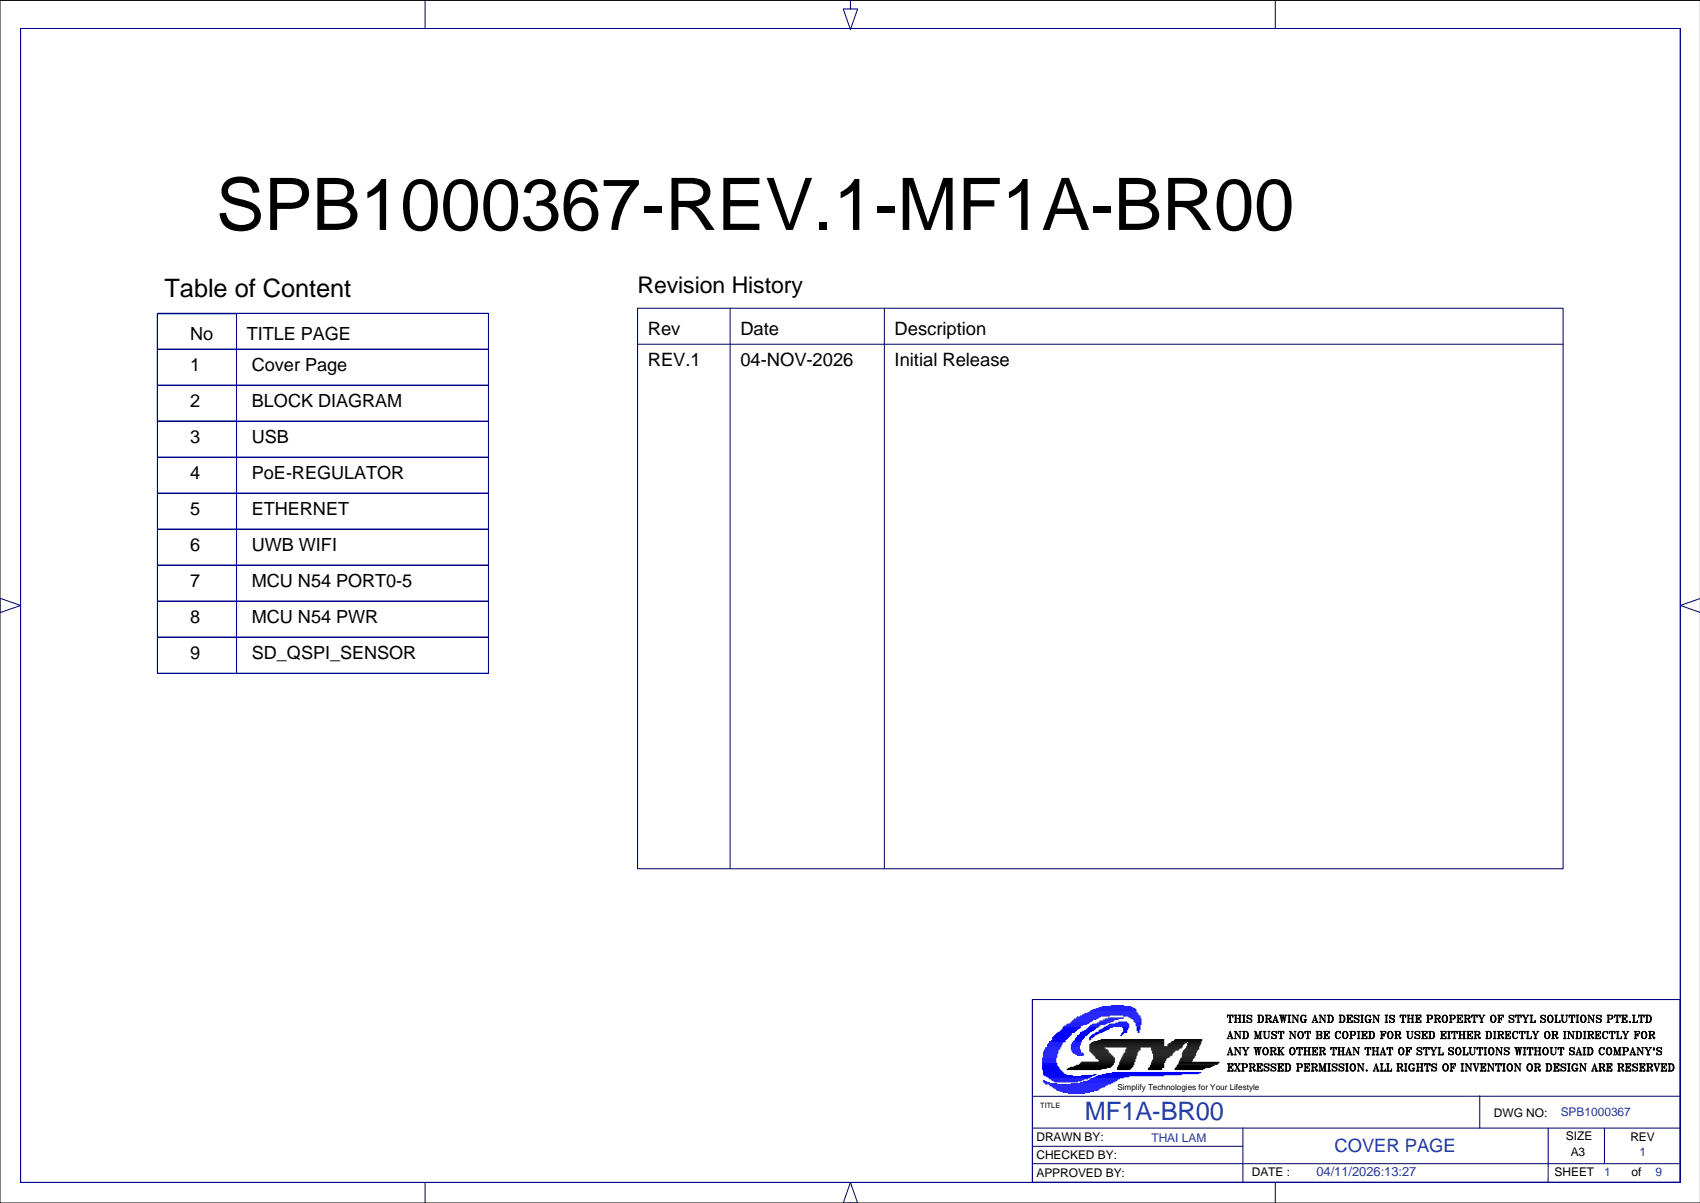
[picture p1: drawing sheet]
<svg xmlns="http://www.w3.org/2000/svg" width="420mm" height="297mm" viewBox="0 0 420 297" stroke-linecap="round" stroke-linejoin="round" font-family="sans-serif">
<path d="M419.9 .1h-419.9v296.9h419.9M290.9 262.8h9.7M291.1 262.6h9.7M291.2 262.5h9.7M301.1 262.3h-9.9" fill="none" stroke="#000" stroke-width=".25"/>
<g fill="none" stroke="#00005e" stroke-width=".25">
<path d="M210 0v2.2h1.8l-1.8 5.1-1.8-5.1h1.8M105 .2v6.9M314.9 .2v6.9M157.4 76.1h228.6v138.4h-228.6zM180.3 76.1v138.4M218.4 76.1v138.4M157.4 85h228.6M-.1 149.5l.1-1.8 5.1 1.8-5.1 1.8v-1.8M419.9 147.8l-5 1.7 5 1.7M254.9 278.5h160M306.9 278.5v13.5M365.4 270.5v8"/>
<path d="M382.3 278.5v13.5M396.2 278.5v8.8M414.9 270.7h-159.9M105 292v5.1M210 297h1.8l-1.8-5-1.8 5 1.8 .1M254.9 287.3h160M254.9 283h52M314.9 292v5.1"/>
</g>
<g fill="none" stroke="#00008b" stroke-width=".25">
<path d="M5.1 7h409.8v285h-409.8zM38.9 77.5h19.5v26.5h-19.5zM38.9 77.4h81.7v8.9h-81.7zM38.9 86.3h81.7v8.9h-81.7zM38.9 95.2h81.7v8.8h-81.7zM38.9 104h19.5v8.9h-19.5zM38.9 112.9h19.5v8.9h-19.5zM58.4 104h62.2v8.9h-62.2zM58.4 112.9h62.2v8.9h-62.2zM38.9 121.8h19.5v8.9h-19.5zM38.9 130.7h19.5v8.9h-19.5zM38.9 139.6h19.5v8.9h-19.5z"/>
<path d="M58.4 121.8h62.2v8.9h-62.2zM58.4 130.7h62.2v8.9h-62.2zM58.4 139.6h62.2v8.9h-62.2zM38.9 148.5h19.5v8.9h-19.5zM38.9 157.4h19.5v8.9h-19.5zM58.4 148.5h62.2v8.9h-62.2zM58.4 157.4h62.2v8.9h-62.2zM254.9 246.8h160v45.2h-160z"/>
</g>
<g fill="none" stroke="#00f" stroke-width=".3">
<path d="M257.7 259.8h3.5M257.9 259.2h3.6M257.9 259.5h3.3M258.2 258.7h3.5M258.2 259h3.5M258.7 258h3.6M258.7 258.2h3.3M258.7 258.5h3.3M259 257.7h3.3M259.2 257.2h3.8M259.2 257.5h3.3M259.7 257h3.3"/>
<path d="M260 256.2h3.8M260 256.5h3.5M260 256.7h3.3M260.2 255.9h3.8M260.5 255.7h3.8M260.7 255.4h3.8M261 255.2h3.5M261.2 254.9h4.1M261.7 254.7h3.9M262 254.4h3.8M262.3 254.2h3.8M262.5 253.7h4.3"/>
<path d="M262.5 253.9h4.1M262.8 253.4h4M263.3 253.1h4M263.5 252.9h4.8M264.3 252.6h4.6M264.5 252.4h4.6M264.5 258h2.3M264.5 258.2h2.1M264.5 258.5h2.1M264.5 258.7h2.1M264.5 259h2.1M264.5 259.2h2.3"/>
<path d="M264.8 252.1h4.8M264.8 257.5h2M264.8 257.7h2M264.8 259.5h2M264.8 259.8h2M265 251.9h4.9M265 257.2h2.1M265.3 251.6h5.3M265.3 257h1.8M265.6 256.5h2M265.6 256.7h1.7M265.8 251.4h5.3"/>
<path d="M265.8 256.2h2M266.1 251.1h5.5M266.1 255.7h2.2M266.1 255.9h1.7M266.6 255.4h2M266.8 250.9h7.1M266.8 254.9h2.3M266.8 255.2h2.1M267.3 250.6h13.7M267.3 254.7h2.3M267.8 250.4h13.2M267.8 254.4h2.3"/>
<path d="M268.3 254.2h2.1M268.6 250.1h12.2M268.6 253.9h2M268.9 253.7h2.2M269.1 249.8h11.4M269.1 253.4h2.3M269.1 256.2h.8M269.1 256.5h.3M269.4 249.6h11.1M269.4 253.1h2.2M269.4 255.9h.7M269.6 255.7h.8"/>
<path d="M269.9 249.3h10.6M269.9 252.9h3M269.9 255.4h1M270.4 255.2h1M270.6 249.1h9.7M270.6 254.9h1.6M270.9 252.6h2.5M271.4 248.8h8.4M271.4 252.4h2.8M271.4 254.4h1.8M271.4 254.7h1.3M271.6 252.1h3.4"/>
<path d="M271.9 254.2h1.8M272.2 248.6h7.1M272.4 251.9h2.8M272.4 253.9h1.5M272.7 253.7h2M272.9 251.6h3.3M273.2 253.4h5.6M273.7 251.4h3.8M273.7 253.1h5.1M273.9 252.9h4.9M274.4 248.3h3.1M275.5 252.6h3"/>
<path d="M276.2 252.4h2.1M276.7 255.7h.3M277 255.2h.5M277 255.4h.2M277.2 253.7h1.6M277.2 254.9h1.1M277.5 250.9h4.1M277.5 253.9h1M277.5 254.2h1M277.5 254.4h.8M277.5 254.7h.8M278.8 251.1h2.8"/>
<path d="M279.3 251.4h2.3M279.8 251.6h2M280 251.9h1.8M280 252.1h1.8M280.3 252.4h1.5M280.5 252.6h1.3M280.5 252.9h1.3M280.5 253.1h1.1M280.8 253.4h.8M280.8 253.7h.8M280.8 253.9h.8M280.8 254.2h.8"/>
<path d="M280.8 254.4h.5M281 254.7h.1M281 254.9h.1M257.4 261.3h3.3M257.4 261.5h3.3M257.4 261.8h3.3M257.4 262h3.3M257.4 262.3h3.3M257.4 262.5h3.6M257.4 262.8h3.6M257.4 263.1h3.6M257.4 263.3h3.8"/>
<path d="M257.4 263.6h4.1M257.4 263.8h4.1M257.4 264.1h4.3M257.7 260h3.5M257.7 260.3h3.3M257.7 260.5h3.3M257.7 260.8h3.3M257.7 261h3.3M257.7 264.3h4.3M257.7 264.6h4.6M257.7 264.8h4.8M257.7 265.1h5.1"/>
<path d="M257.7 265.3h5.6M257.7 266.9h.2M257.7 267.1h.7M257.9 265.6h6.9M257.9 267.4h1.3M258.2 267.6h2.8M258.4 265.8h11.2M259 266.1h10.1M259.2 266.4h9.4M259.2 267.9h14.2M259.5 268.1h13.4M259.7 266.6h7.9"/>
<path d="M260 266.9h7.1M260 268.4h12.7M260.2 268.6h11.7M260.5 267.1h5.6M260.7 268.9h10.7M261 269.1h10.1M261.7 269.4h8.4M262.5 269.7h6.6M263.8 269.9h4M264.5 267.6h9.7M265 260h2.3M265.6 260.3h2"/>
<path d="M266.1 260.5h1.5M266.8 267.4h7.9M267.6 267.1h7.6M268.6 266.9h7.1M269.1 266.6h6.9M269.4 266.4h7.1M270.1 266.1h7.4M270.2 265.5l-3.1 .1M270.6 265.8h8.2M270.7 265.3h-.6M271.1 265.6h16.3M272.2 265.3h19.5"/>
<path d="M273.2 265.1h22.8M274.7 264.8h21.8"/>
</g>
<g fill="none" stroke="#000" stroke-width=".3">
<path d="M269.1 258h18.3M269.1 258.2h18.3M269.1 258.5h22.9M269.1 258.7h3.6M269.1 259h3.8M269.1 259.2h4.3M269.1 259.5h4.6M269.4 257.7h18M269.4 259.8h4.3M269.6 257.5h17.8M270.1 257.2h17.3M271.1 257h16.3"/>
<path d="M271.9 256.7h15.5M278 259.2h3.6M278 259.5h3M278 259.8h3M278.3 258.7h3.3M278.3 259h3.3M284.3 258.7h7.4M284.3 259h6.9M284.3 259.2h6.6M284.6 259.5h5.6M284.6 259.8h5.3M288.4 258h3.8"/>
<path d="M288.4 258.2h3.6M288.7 257.7h3.8M289.2 257.5h3.8M289.4 257.2h7.1M289.9 257h6.9M290.2 256.7h6.6M292.2 259.5h3.3M292.2 259.8h3.3M292.5 259.2h3.3M292.7 259h3.3M293 258.5h3M293 258.7h3"/>
<path d="M293.2 257.7h3.3M293.2 258h3.1M293.2 258.2h3.1M293.5 257.5h3M263.5 264.1h8.4M263.8 263.8h9.4M264.3 263.6h9.9M265.3 263.3h9.1M265.8 263.1h8.9M266.6 262.8h8.4M266.8 262.5h8.2M267.1 262.3h8.1"/>
<path d="M269.6 260h4.3M269.9 260.3h4.3M270.1 260.5h4.3M270.4 260.8h4.3M270.6 261h4.4M270.6 261.3h4.6M271.1 261.5h4.1M271.4 261.8h3.8M271.4 262h3.8M276 263.6h3.5M276 263.8h3.3M276 264.1h3"/>
<path d="M276.2 263.1h3.6M276.2 263.3h3.6M276.5 262.3h3.5M276.5 262.5h3.5M276.5 262.8h3.5M276.7 261.8h3.6M276.7 262h3.6M277 261.3h3.5M277 261.5h3.3M277.2 260.8h3.3M277.2 261h3.3M277.5 260.3h3.3"/>
<path d="M277.5 260.5h3.3M277.7 260h3.1M283.6 263.8h3.3M283.6 264.1h3.3M283.8 263.6h3.6M284.1 263.1h3.3M284.1 263.3h3.3M284.3 262.3h3.3M284.3 262.5h3.1M284.3 262.8h3.1M284.6 260h5.1M284.6 261.8h3.3"/>
<path d="M284.6 262h3M284.9 260.3h4.5M284.9 260.5h4.5M284.9 260.8h4M284.9 261h3.8M284.9 261.3h3.3M284.9 261.5h3M290.2 263.8h7.4M290.2 264.1h6.8M290.4 263.6h8.4M290.7 263.1h9.1M290.7 263.3h8.6"/>
<path d="M291.2 262h3.1M291.5 261.5h3M291.5 261.8h3M291.7 261.3h3.1M292 260h3.3M292 260.3h3.3M292 260.5h3.3M292 260.8h3M292 261h3"/>
</g>
<path d="M269.1 256.7h.1" fill="none" stroke="#00001c" stroke-width=".3"/>
<text font-size="17.9" x="53.3" y="56.8">SPB1000367-REV.1-MF1A-BR00</text>
<text font-size="6.3" x="40.6" y="73.4">Table of Content</text>
<text font-size="6.3" fill="#1741a1" x="267.9" y="276.6">MF1A-BR00</text>
<text font-size="5.7" x="157.4" y="72.3">Revision History</text>
<g font-size="4.5">
<text x="47" y="84">No</text>
<text x="60.9" y="84">TITLE PAGE</text>
<text x="160" y="82.7">Rev</text>
<text x="182.8" y="82.7">Date</text>
<text x="220.9" y="82.7">Description</text>
<text x="47" y="91.6">1</text>
<text x="62.2" y="91.6">Cover Page</text>
<text x="160" y="90.3">REV.1</text>
<text x="182.8" y="90.3">04-NOV-2026</text>
<text x="220.9" y="90.3">Initial Release</text>
<text x="47" y="100.5">2</text>
<text x="62.2" y="100.5">BLOCK DIAGRAM</text>
<text x="47" y="109.4">3</text>
<text x="62.2" y="109.4">USB</text>
<text x="47" y="118.3">4</text>
<text x="62.2" y="118.3">PoE-REGULATOR</text>
<text x="47" y="127.1">5</text>
<text x="62.2" y="127.1">ETHERNET</text>
<text x="47" y="136">6</text>
<text x="62.2" y="136">UWB WIFI</text>
<text x="47" y="144.9">7</text>
<text x="62.2" y="144.9">MCU N54 PORT0-5</text>
<text x="47" y="153.8">8</text>
<text x="62.2" y="153.8">MCU N54 PWR</text>
<text x="47" y="162.7">9</text>
<text x="62.2" y="162.7">SD_QSPI_SENSOR</text>
</g>
<text font-size="4.5" fill="#1741a1" x="329.6" y="284.6">COVER PAGE</text>
<text font-size="3.2" fill="#1741a1" x="325.1" y="290.3">04/11/2026:13:27</text>
<g font-size="3">
<text x="368.9" y="275.7">DWG NO:</text>
<text x="255.9" y="281.7">DRAWN BY:</text>
<text x="386.7" y="281.6">SIZE</text>
<text x="402.6" y="281.8">REV</text>
<text x="255.9" y="286.2">CHECKED BY:</text>
<text x="387.9" y="285.5">A3</text>
<text x="255.9" y="290.7">APPROVED BY:</text>
<text x="309.1" y="290.4">DATE :</text>
<text x="383.9" y="290.5">SHEET</text>
<text x="402.9" y="290.5">of</text>
</g>
<g font-size="3" fill="#1741a1">
<text x="385.4" y="275.6">SPB1000367</text>
<text x="284.3" y="282">THAI LAM</text>
<text x="404.8" y="285.5">1</text>
<text x="396.1" y="290.4">1</text>
<text x="408.8" y="290.4">9</text>
</g>
<g font-size="2.5">
<text x="302.9" y="252">THIS DRAWING AND DESIGN IS THE PROPERTY OF STYL SOLUTIONS PTE.LTD</text>
<text x="302.9" y="256">AND MUST NOT BE COPIED FOR USED EITHER DIRECTLY OR INDIRECTLY FOR</text>
<text x="302.9" y="260">ANY WORK OTHER THAN THAT OF STYL SOLUTIONS WITHOUT SAID COMPANY'S</text>
<text x="302.9" y="264">EXPRESSED PERMISSION. ALL RIGHTS OF INVENTION OR DESIGN ARE RESERVED</text>
</g>
<text font-size="2" x="275.9" y="269.1">Simplify Technologies for Your Lifestyle</text>
<text font-size="1.8" x="256.9" y="273.5">TITLE</text>
</svg>
